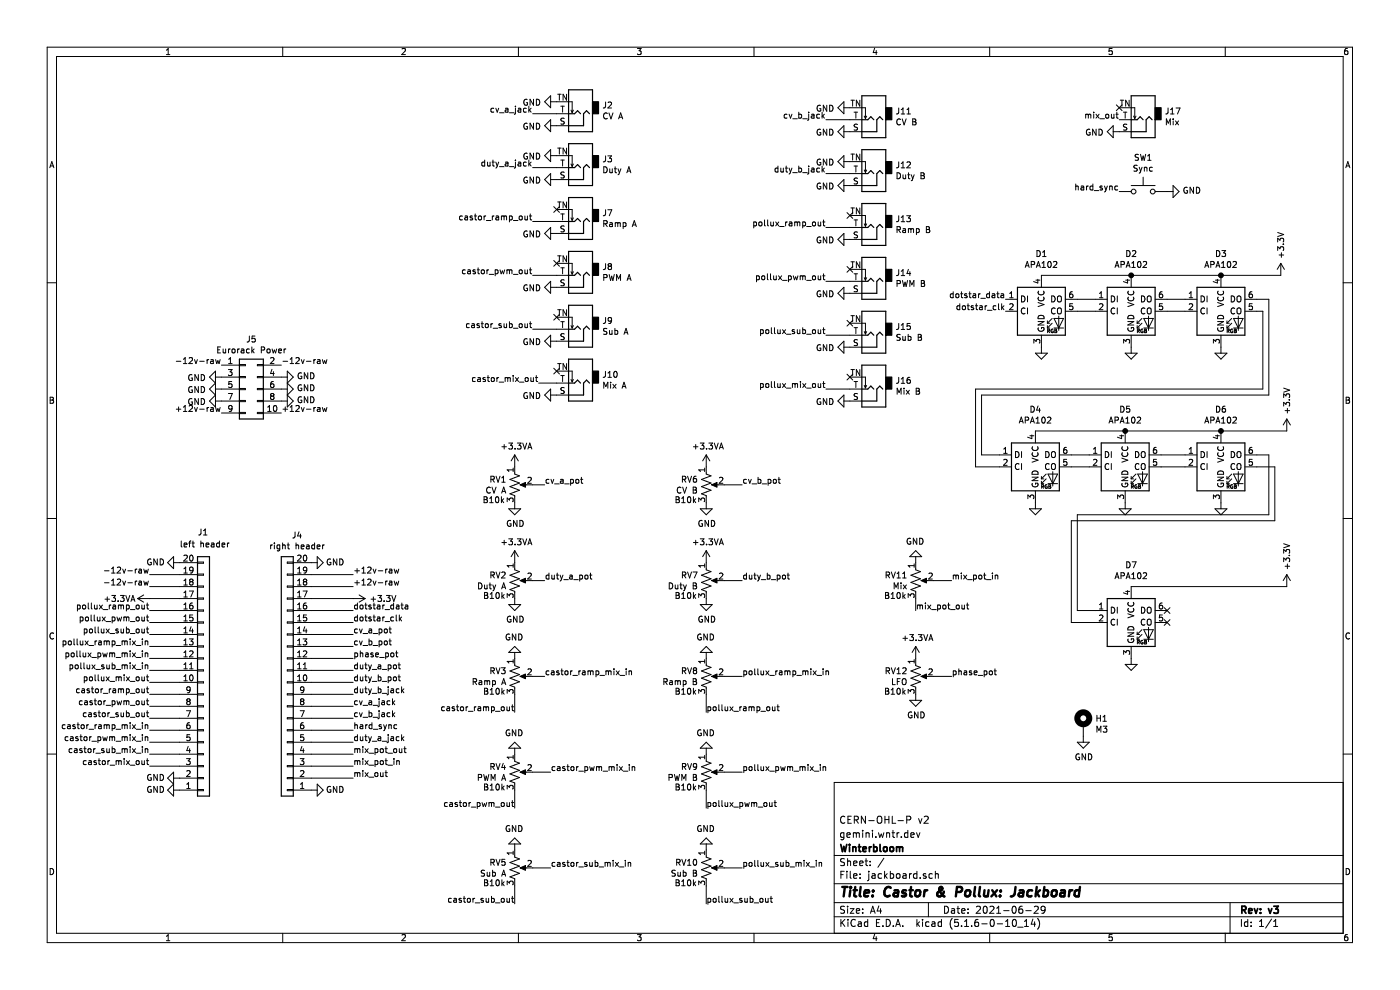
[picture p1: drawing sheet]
EESchema Schematic File Version 4
EELAYER 30 0
EELAYER END
$Descr A4 11693 8268
encoding utf-8
Sheet 1 1
Title "Castor & Pollux: Jackboard"
Date "2021-06-29"
Rev "v3"
Comp "Winterbloom"
Comment1 "gemini.wntr.dev"
Comment2 "CERN-OHL-P v2"
Comment3 ""
Comment4 ""
$EndDescr
Text Label 1250 4800 2    50   ~ 0
-12v-raw
Text Label 1250 4900 2    50   ~ 0
-12v-raw
Text Label 2950 6300 0    50   ~ 0
mix_pot_out
Text Label 2950 6500 0    50   ~ 0
mix_out
Text Label 2950 6400 0    50   ~ 0
mix_pot_in
Text Label 2950 5300 0    50   ~ 0
cv_a_pot
Text Label 2950 6000 0    50   ~ 0
cv_b_jack
Text Label 2950 5900 0    50   ~ 0
cv_a_jack
Text Label 1250 5800 2    50   ~ 0
castor_ramp_out
Text Label 1250 6000 2    50   ~ 0
castor_sub_out
Text Label 1250 6100 2    50   ~ 0
castor_ramp_mix_in
Text Label 1250 6200 2    50   ~ 0
castor_pwm_mix_in
Text Label 1250 5100 2    50   ~ 0
pollux_ramp_out
Text Label 1250 5500 2    50   ~ 0
pollux_pwm_mix_in
Text Label 1250 5300 2    50   ~ 0
pollux_sub_out
Text Label 1250 5400 2    50   ~ 0
pollux_ramp_mix_in
$Comp
L Connector:AudioJack2_SwitchT J2
U 1 1
P 4850 950
F 0 "J2" H 4670 883 50  0000 R CNN
F 1 "CV A" H 4670 974 50  0000 R CNN
F 2 "winterbloom:WQP-WQP518MA" H 4850 950 50  0001 C CNN
F 3 "~" H 4850 950 50  0001 C CNN
	1    4850 950 
	-1   0    0    1   
$EndComp
$Comp
L Connector:AudioJack2_SwitchT J3
U 1 1
P 4850 1400
F 0 "J3" H 4670 1333 50  0000 R CNN
F 1 "Duty A" H 4670 1424 50  0000 R CNN
F 2 "winterbloom:WQP-WQP518MA" H 4850 1400 50  0001 C CNN
F 3 "~" H 4850 1400 50  0001 C CNN
	1    4850 1400
	-1   0    0    1   
$EndComp
$Comp
L Connector:AudioJack2_SwitchT J7
U 1 1
P 4850 1850
F 0 "J7" H 4670 1783 50  0000 R CNN
F 1 "Ramp A" H 4670 1874 50  0000 R CNN
F 2 "winterbloom:WQP-WQP518MA" H 4850 1850 50  0001 C CNN
F 3 "~" H 4850 1850 50  0001 C CNN
	1    4850 1850
	-1   0    0    1   
$EndComp
$Comp
L Connector:AudioJack2_SwitchT J8
U 1 1
P 4850 2300
F 0 "J8" H 4670 2233 50  0000 R CNN
F 1 "PWM A" H 4670 2324 50  0000 R CNN
F 2 "winterbloom:WQP-WQP518MA" H 4850 2300 50  0001 C CNN
F 3 "~" H 4850 2300 50  0001 C CNN
	1    4850 2300
	-1   0    0    1   
$EndComp
$Comp
L Connector:AudioJack2_SwitchT J9
U 1 1
P 4850 2750
F 0 "J9" H 4670 2683 50  0000 R CNN
F 1 "Sub A" H 4670 2774 50  0000 R CNN
F 2 "winterbloom:WQP-WQP518MA" H 4850 2750 50  0001 C CNN
F 3 "~" H 4850 2750 50  0001 C CNN
	1    4850 2750
	-1   0    0    1   
$EndComp
$Comp
L Connector:AudioJack2_SwitchT J10
U 1 1
P 4850 3200
F 0 "J10" H 4670 3133 50  0000 R CNN
F 1 "Mix A" H 4670 3224 50  0000 R CNN
F 2 "winterbloom:WQP-WQP518MA" H 4850 3200 50  0001 C CNN
F 3 "~" H 4850 3200 50  0001 C CNN
	1    4850 3200
	-1   0    0    1   
$EndComp
$Comp
L Connector:AudioJack2_SwitchT J11
U 1 1
P 7300 1000
F 0 "J11" H 7120 933 50  0000 R CNN
F 1 "CV B" H 7120 1024 50  0000 R CNN
F 2 "winterbloom:WQP-WQP518MA" H 7300 1000 50  0001 C CNN
F 3 "~" H 7300 1000 50  0001 C CNN
	1    7300 1000
	-1   0    0    1   
$EndComp
$Comp
L Connector:AudioJack2_SwitchT J12
U 1 1
P 7300 1450
F 0 "J12" H 7120 1383 50  0000 R CNN
F 1 "Duty B" H 7120 1474 50  0000 R CNN
F 2 "winterbloom:WQP-WQP518MA" H 7300 1450 50  0001 C CNN
F 3 "~" H 7300 1450 50  0001 C CNN
	1    7300 1450
	-1   0    0    1   
$EndComp
$Comp
L Connector:AudioJack2_SwitchT J13
U 1 1
P 7300 1900
F 0 "J13" H 7120 1833 50  0000 R CNN
F 1 "Ramp B" H 7120 1924 50  0000 R CNN
F 2 "winterbloom:WQP-WQP518MA" H 7300 1900 50  0001 C CNN
F 3 "~" H 7300 1900 50  0001 C CNN
	1    7300 1900
	-1   0    0    1   
$EndComp
$Comp
L Connector:AudioJack2_SwitchT J14
U 1 1
P 7300 2350
F 0 "J14" H 7120 2283 50  0000 R CNN
F 1 "PWM B" H 7120 2374 50  0000 R CNN
F 2 "winterbloom:WQP-WQP518MA" H 7300 2350 50  0001 C CNN
F 3 "~" H 7300 2350 50  0001 C CNN
	1    7300 2350
	-1   0    0    1   
$EndComp
$Comp
L Connector:AudioJack2_SwitchT J15
U 1 1
P 7300 2800
F 0 "J15" H 7120 2733 50  0000 R CNN
F 1 "Sub B" H 7120 2824 50  0000 R CNN
F 2 "winterbloom:WQP-WQP518MA" H 7300 2800 50  0001 C CNN
F 3 "~" H 7300 2800 50  0001 C CNN
	1    7300 2800
	-1   0    0    1   
$EndComp
$Comp
L Connector:AudioJack2_SwitchT J16
U 1 1
P 7300 3250
F 0 "J16" H 7120 3183 50  0000 R CNN
F 1 "Mix B" H 7120 3274 50  0000 R CNN
F 2 "winterbloom:WQP-WQP518MA" H 7300 3250 50  0001 C CNN
F 3 "~" H 7300 3250 50  0001 C CNN
	1    7300 3250
	-1   0    0    1   
$EndComp
$Comp
L power:GND #PWR0111
U 1 1
P 4650 1050
F 0 "#PWR0111" H 4650 800 50  0001 C CNN
F 1 "GND" V 4655 922 50  0000 R CNN
F 2 "" H 4650 1050 50  0001 C CNN
F 3 "" H 4650 1050 50  0001 C CNN
	1    4650 1050
	0    1    1    0   
$EndComp
$Comp
L power:GND #PWR0112
U 1 1
P 4650 1500
F 0 "#PWR0112" H 4650 1250 50  0001 C CNN
F 1 "GND" V 4655 1372 50  0000 R CNN
F 2 "" H 4650 1500 50  0001 C CNN
F 3 "" H 4650 1500 50  0001 C CNN
	1    4650 1500
	0    1    1    0   
$EndComp
$Comp
L power:GND #PWR0113
U 1 1
P 4650 1950
F 0 "#PWR0113" H 4650 1700 50  0001 C CNN
F 1 "GND" V 4655 1822 50  0000 R CNN
F 2 "" H 4650 1950 50  0001 C CNN
F 3 "" H 4650 1950 50  0001 C CNN
	1    4650 1950
	0    1    1    0   
$EndComp
$Comp
L power:GND #PWR0114
U 1 1
P 4650 2400
F 0 "#PWR0114" H 4650 2150 50  0001 C CNN
F 1 "GND" V 4655 2272 50  0000 R CNN
F 2 "" H 4650 2400 50  0001 C CNN
F 3 "" H 4650 2400 50  0001 C CNN
	1    4650 2400
	0    1    1    0   
$EndComp
$Comp
L power:GND #PWR0115
U 1 1
P 4650 2850
F 0 "#PWR0115" H 4650 2600 50  0001 C CNN
F 1 "GND" V 4655 2722 50  0000 R CNN
F 2 "" H 4650 2850 50  0001 C CNN
F 3 "" H 4650 2850 50  0001 C CNN
	1    4650 2850
	0    1    1    0   
$EndComp
Text Label 4450 950  2    50   ~ 0
cv_a_jack
$Comp
L power:GND #PWR0116
U 1 1
P 4650 850
F 0 "#PWR0116" H 4650 600 50  0001 C CNN
F 1 "GND" V 4655 722 50  0000 R CNN
F 2 "" H 4650 850 50  0001 C CNN
F 3 "" H 4650 850 50  0001 C CNN
	1    4650 850 
	0    1    1    0   
$EndComp
Wire Wire Line
	4450 950  4650 950 
Text Label 4450 1400 2    50   ~ 0
duty_a_jack
Wire Wire Line
	4450 1400 4650 1400
$Comp
L power:GND #PWR0117
U 1 1
P 4650 1300
F 0 "#PWR0117" H 4650 1050 50  0001 C CNN
F 1 "GND" V 4655 1172 50  0000 R CNN
F 2 "" H 4650 1300 50  0001 C CNN
F 3 "" H 4650 1300 50  0001 C CNN
	1    4650 1300
	0    1    1    0   
$EndComp
NoConn ~ 4650 1750
NoConn ~ 4650 2200
NoConn ~ 4650 2650
NoConn ~ 4650 3100
Text Label 4450 1850 2    50   ~ 0
castor_ramp_out
Text Label 4450 2750 2    50   ~ 0
castor_sub_out
Text Label 4450 2300 2    50   ~ 0
castor_pwm_out
Text Label 6900 3250 2    50   ~ 0
pollux_mix_out
Text Label 4500 3200 2    50   ~ 0
castor_mix_out
Wire Wire Line
	4500 3200 4650 3200
Wire Wire Line
	4450 2750 4650 2750
Wire Wire Line
	4450 2300 4650 2300
Wire Wire Line
	4450 1850 4650 1850
$Comp
L power:GND #PWR0118
U 1 1
P 4650 3300
F 0 "#PWR0118" H 4650 3050 50  0001 C CNN
F 1 "GND" V 4655 3172 50  0000 R CNN
F 2 "" H 4650 3300 50  0001 C CNN
F 3 "" H 4650 3300 50  0001 C CNN
	1    4650 3300
	0    1    1    0   
$EndComp
$Comp
L power:GND #PWR0120
U 1 1
P 7100 1100
F 0 "#PWR0120" H 7100 850 50  0001 C CNN
F 1 "GND" V 7105 972 50  0000 R CNN
F 2 "" H 7100 1100 50  0001 C CNN
F 3 "" H 7100 1100 50  0001 C CNN
	1    7100 1100
	0    1    1    0   
$EndComp
$Comp
L power:GND #PWR0121
U 1 1
P 7100 1350
F 0 "#PWR0121" H 7100 1100 50  0001 C CNN
F 1 "GND" V 7105 1222 50  0000 R CNN
F 2 "" H 7100 1350 50  0001 C CNN
F 3 "" H 7100 1350 50  0001 C CNN
	1    7100 1350
	0    1    1    0   
$EndComp
$Comp
L power:GND #PWR0122
U 1 1
P 7100 1550
F 0 "#PWR0122" H 7100 1300 50  0001 C CNN
F 1 "GND" V 7105 1422 50  0000 R CNN
F 2 "" H 7100 1550 50  0001 C CNN
F 3 "" H 7100 1550 50  0001 C CNN
	1    7100 1550
	0    1    1    0   
$EndComp
$Comp
L power:GND #PWR0123
U 1 1
P 7100 2000
F 0 "#PWR0123" H 7100 1750 50  0001 C CNN
F 1 "GND" V 7105 1872 50  0000 R CNN
F 2 "" H 7100 2000 50  0001 C CNN
F 3 "" H 7100 2000 50  0001 C CNN
	1    7100 2000
	0    1    1    0   
$EndComp
$Comp
L power:GND #PWR0124
U 1 1
P 7100 2450
F 0 "#PWR0124" H 7100 2200 50  0001 C CNN
F 1 "GND" V 7105 2322 50  0000 R CNN
F 2 "" H 7100 2450 50  0001 C CNN
F 3 "" H 7100 2450 50  0001 C CNN
	1    7100 2450
	0    1    1    0   
$EndComp
$Comp
L power:GND #PWR0125
U 1 1
P 7100 2900
F 0 "#PWR0125" H 7100 2650 50  0001 C CNN
F 1 "GND" V 7105 2772 50  0000 R CNN
F 2 "" H 7100 2900 50  0001 C CNN
F 3 "" H 7100 2900 50  0001 C CNN
	1    7100 2900
	0    1    1    0   
$EndComp
$Comp
L power:GND #PWR0126
U 1 1
P 7100 3350
F 0 "#PWR0126" H 7100 3100 50  0001 C CNN
F 1 "GND" V 7105 3222 50  0000 R CNN
F 2 "" H 7100 3350 50  0001 C CNN
F 3 "" H 7100 3350 50  0001 C CNN
	1    7100 3350
	0    1    1    0   
$EndComp
NoConn ~ 7100 3150
NoConn ~ 7100 2700
NoConn ~ 7100 2250
NoConn ~ 7100 1800
Text Label 6900 1450 2    50   ~ 0
duty_b_jack
Text Label 6900 1000 2    50   ~ 0
cv_b_jack
Text Label 6900 1900 2    50   ~ 0
pollux_ramp_out
Text Label 6900 2800 2    50   ~ 0
pollux_sub_out
Text Label 6900 2350 2    50   ~ 0
pollux_pwm_out
Wire Wire Line
	6900 2350 7100 2350
Wire Wire Line
	6900 1900 7100 1900
Wire Wire Line
	6900 1450 7100 1450
Wire Wire Line
	6900 2800 7100 2800
Wire Wire Line
	6900 3250 7100 3250
$Comp
L Connector:AudioJack2_SwitchT J17
U 1 1
P 9550 1000
F 0 "J17" H 9370 933 50  0000 R CNN
F 1 "Mix" H 9370 1024 50  0000 R CNN
F 2 "winterbloom:WQP-WQP518MA" H 9550 1000 50  0001 C CNN
F 3 "~" H 9550 1000 50  0001 C CNN
	1    9550 1000
	-1   0    0    1   
$EndComp
Text Label 9350 1000 2    50   ~ 0
mix_out
$Comp
L power:GND #PWR0127
U 1 1
P 9350 1100
F 0 "#PWR0127" H 9350 850 50  0001 C CNN
F 1 "GND" V 9355 972 50  0000 R CNN
F 2 "" H 9350 1100 50  0001 C CNN
F 3 "" H 9350 1100 50  0001 C CNN
	1    9350 1100
	0    1    1    0   
$EndComp
NoConn ~ 9350 900 
$Comp
L Device:R_POT_US RV1
U 1 1
P 4300 4050
F 0 "RV1" H 4233 4096 50  0000 R CNN
F 1 "CV A" H 4233 4005 50  0000 R CNN
F 2 "jackboard:Alpha_Pot" H 4300 4050 50  0001 C CNN
F 3 "https://www.thonk.co.uk/wp-content/uploads/2014/10/R0904N_Thonk.pdf" H 4300 4050 50  0001 C CNN
F 4 "B10k" H 4125 3925 50  0000 C CNN "Comment"
	1    4300 4050
	1    0    0    -1  
$EndComp
$Comp
L power:GND #PWR0130
U 1 1
P 4300 4200
F 0 "#PWR0130" H 4300 3950 50  0001 C CNN
F 1 "GND" H 4305 4027 50  0000 C CNN
F 2 "" H 4300 4200 50  0001 C CNN
F 3 "" H 4300 4200 50  0001 C CNN
	1    4300 4200
	1    0    0    -1  
$EndComp
$Comp
L power:+3.3VA #PWR0131
U 1 1
P 4300 3900
F 0 "#PWR0131" H 4300 3750 50  0001 C CNN
F 1 "+3.3VA" H 4315 4073 50  0000 C CNN
F 2 "" H 4300 3900 50  0001 C CNN
F 3 "" H 4300 3900 50  0001 C CNN
	1    4300 3900
	1    0    0    -1  
$EndComp
$Comp
L Device:R_POT_US RV2
U 1 1
P 4300 4850
F 0 "RV2" H 4233 4896 50  0000 R CNN
F 1 "Duty A" H 4233 4805 50  0000 R CNN
F 2 "jackboard:Alpha_Pot" H 4300 4850 50  0001 C CNN
F 3 "https://www.thonk.co.uk/wp-content/uploads/2014/10/R0904N_Thonk.pdf" H 4300 4850 50  0001 C CNN
F 4 "B10k" H 4225 4725 50  0000 R CNN "Comment"
	1    4300 4850
	1    0    0    -1  
$EndComp
$Comp
L power:GND #PWR0132
U 1 1
P 4300 5000
F 0 "#PWR0132" H 4300 4750 50  0001 C CNN
F 1 "GND" H 4305 4827 50  0000 C CNN
F 2 "" H 4300 5000 50  0001 C CNN
F 3 "" H 4300 5000 50  0001 C CNN
	1    4300 5000
	1    0    0    -1  
$EndComp
$Comp
L power:+3.3VA #PWR0133
U 1 1
P 4300 4700
F 0 "#PWR0133" H 4300 4550 50  0001 C CNN
F 1 "+3.3VA" H 4315 4873 50  0000 C CNN
F 2 "" H 4300 4700 50  0001 C CNN
F 3 "" H 4300 4700 50  0001 C CNN
	1    4300 4700
	1    0    0    -1  
$EndComp
$Comp
L Device:R_POT_US RV3
U 1 1
P 4300 5650
F 0 "RV3" H 4233 5696 50  0000 R CNN
F 1 "Ramp A" H 4233 5605 50  0000 R CNN
F 2 "jackboard:Alpha_Pot" H 4300 5650 50  0001 C CNN
F 3 "https://www.thonk.co.uk/wp-content/uploads/2014/10/R0904N_Thonk.pdf" H 4300 5650 50  0001 C CNN
F 4 "B10k" H 4225 5525 50  0000 R CNN "Comment"
	1    4300 5650
	1    0    0    -1  
$EndComp
$Comp
L power:GND #PWR0134
U 1 1
P 4300 5500
F 0 "#PWR0134" H 4300 5250 50  0001 C CNN
F 1 "GND" H 4305 5327 50  0000 C CNN
F 2 "" H 4300 5500 50  0001 C CNN
F 3 "" H 4300 5500 50  0001 C CNN
	1    4300 5500
	-1   0    0    1   
$EndComp
$Comp
L Device:R_POT_US RV4
U 1 1
P 4300 6450
F 0 "RV4" H 4233 6496 50  0000 R CNN
F 1 "PWM A" H 4233 6405 50  0000 R CNN
F 2 "jackboard:Alpha_Pot" H 4300 6450 50  0001 C CNN
F 3 "https://www.thonk.co.uk/wp-content/uploads/2014/10/R0904N_Thonk.pdf" H 4300 6450 50  0001 C CNN
F 4 "B10k" H 4225 6325 50  0000 R CNN "Comment"
	1    4300 6450
	1    0    0    -1  
$EndComp
$Comp
L power:GND #PWR0135
U 1 1
P 4300 6300
F 0 "#PWR0135" H 4300 6050 50  0001 C CNN
F 1 "GND" H 4305 6127 50  0000 C CNN
F 2 "" H 4300 6300 50  0001 C CNN
F 3 "" H 4300 6300 50  0001 C CNN
	1    4300 6300
	-1   0    0    1   
$EndComp
$Comp
L Device:R_POT_US RV5
U 1 1
P 4300 7250
F 0 "RV5" H 4233 7296 50  0000 R CNN
F 1 "Sub A" H 4233 7205 50  0000 R CNN
F 2 "jackboard:Alpha_Pot" H 4300 7250 50  0001 C CNN
F 3 "https://www.thonk.co.uk/wp-content/uploads/2014/10/R0904N_Thonk.pdf" H 4300 7250 50  0001 C CNN
F 4 "B10k" H 4225 7125 50  0000 R CNN "Comment"
	1    4300 7250
	1    0    0    -1  
$EndComp
$Comp
L power:GND #PWR0136
U 1 1
P 4300 7100
F 0 "#PWR0136" H 4300 6850 50  0001 C CNN
F 1 "GND" H 4305 6927 50  0000 C CNN
F 2 "" H 4300 7100 50  0001 C CNN
F 3 "" H 4300 7100 50  0001 C CNN
	1    4300 7100
	-1   0    0    1   
$EndComp
$Comp
L Device:R_POT_US RV6
U 1 1
P 5900 4050
F 0 "RV6" H 5833 4096 50  0000 R CNN
F 1 "CV B" H 5833 4005 50  0000 R CNN
F 2 "jackboard:Alpha_Pot" H 5900 4050 50  0001 C CNN
F 3 "https://www.thonk.co.uk/wp-content/uploads/2014/10/R0904N_Thonk.pdf" H 5900 4050 50  0001 C CNN
F 4 "B10k" H 5825 3925 50  0000 R CNN "Comment"
	1    5900 4050
	1    0    0    -1  
$EndComp
$Comp
L power:GND #PWR0137
U 1 1
P 5900 4200
F 0 "#PWR0137" H 5900 3950 50  0001 C CNN
F 1 "GND" H 5905 4027 50  0000 C CNN
F 2 "" H 5900 4200 50  0001 C CNN
F 3 "" H 5900 4200 50  0001 C CNN
	1    5900 4200
	1    0    0    -1  
$EndComp
$Comp
L power:+3.3VA #PWR0138
U 1 1
P 5900 3900
F 0 "#PWR0138" H 5900 3750 50  0001 C CNN
F 1 "+3.3VA" H 5915 4073 50  0000 C CNN
F 2 "" H 5900 3900 50  0001 C CNN
F 3 "" H 5900 3900 50  0001 C CNN
	1    5900 3900
	1    0    0    -1  
$EndComp
$Comp
L Device:R_POT_US RV7
U 1 1
P 5900 4850
F 0 "RV7" H 5833 4896 50  0000 R CNN
F 1 "Duty B" H 5833 4805 50  0000 R CNN
F 2 "jackboard:Alpha_Pot" H 5900 4850 50  0001 C CNN
F 3 "https://www.thonk.co.uk/wp-content/uploads/2014/10/R0904N_Thonk.pdf" H 5900 4850 50  0001 C CNN
F 4 "B10k" H 5825 4725 50  0000 R CNN "Comment"
	1    5900 4850
	1    0    0    -1  
$EndComp
$Comp
L power:GND #PWR0139
U 1 1
P 5900 5000
F 0 "#PWR0139" H 5900 4750 50  0001 C CNN
F 1 "GND" H 5905 4827 50  0000 C CNN
F 2 "" H 5900 5000 50  0001 C CNN
F 3 "" H 5900 5000 50  0001 C CNN
	1    5900 5000
	1    0    0    -1  
$EndComp
$Comp
L power:+3.3VA #PWR0140
U 1 1
P 5900 4700
F 0 "#PWR0140" H 5900 4550 50  0001 C CNN
F 1 "+3.3VA" H 5915 4873 50  0000 C CNN
F 2 "" H 5900 4700 50  0001 C CNN
F 3 "" H 5900 4700 50  0001 C CNN
	1    5900 4700
	1    0    0    -1  
$EndComp
$Comp
L Device:R_POT_US RV8
U 1 1
P 5900 5650
F 0 "RV8" H 5833 5696 50  0000 R CNN
F 1 "Ramp B" H 5833 5605 50  0000 R CNN
F 2 "jackboard:Alpha_Pot" H 5900 5650 50  0001 C CNN
F 3 "https://www.thonk.co.uk/wp-content/uploads/2014/10/R0904N_Thonk.pdf" H 5900 5650 50  0001 C CNN
F 4 "B10k" H 5825 5525 50  0000 R CNN "Comment"
	1    5900 5650
	1    0    0    -1  
$EndComp
$Comp
L power:GND #PWR0141
U 1 1
P 5900 5500
F 0 "#PWR0141" H 5900 5250 50  0001 C CNN
F 1 "GND" H 5905 5327 50  0000 C CNN
F 2 "" H 5900 5500 50  0001 C CNN
F 3 "" H 5900 5500 50  0001 C CNN
	1    5900 5500
	-1   0    0    1   
$EndComp
$Comp
L Device:R_POT_US RV9
U 1 1
P 5900 6450
F 0 "RV9" H 5833 6496 50  0000 R CNN
F 1 "PWM B" H 5833 6405 50  0000 R CNN
F 2 "jackboard:Alpha_Pot" H 5900 6450 50  0001 C CNN
F 3 "https://www.thonk.co.uk/wp-content/uploads/2014/10/R0904N_Thonk.pdf" H 5900 6450 50  0001 C CNN
F 4 "B10k" H 5825 6325 50  0000 R CNN "Comment"
	1    5900 6450
	1    0    0    -1  
$EndComp
$Comp
L power:GND #PWR0142
U 1 1
P 5900 6300
F 0 "#PWR0142" H 5900 6050 50  0001 C CNN
F 1 "GND" H 5905 6127 50  0000 C CNN
F 2 "" H 5900 6300 50  0001 C CNN
F 3 "" H 5900 6300 50  0001 C CNN
	1    5900 6300
	-1   0    0    1   
$EndComp
$Comp
L Device:R_POT_US RV10
U 1 1
P 5900 7250
F 0 "RV10" H 5833 7296 50  0000 R CNN
F 1 "Sub B" H 5833 7205 50  0000 R CNN
F 2 "jackboard:Alpha_Pot" H 5900 7250 50  0001 C CNN
F 3 "https://www.thonk.co.uk/wp-content/uploads/2014/10/R0904N_Thonk.pdf" H 5900 7250 50  0001 C CNN
F 4 "B10k" H 5825 7125 50  0000 R CNN "Comment"
	1    5900 7250
	1    0    0    -1  
$EndComp
$Comp
L power:GND #PWR0143
U 1 1
P 5900 7100
F 0 "#PWR0143" H 5900 6850 50  0001 C CNN
F 1 "GND" H 5905 6927 50  0000 C CNN
F 2 "" H 5900 7100 50  0001 C CNN
F 3 "" H 5900 7100 50  0001 C CNN
	1    5900 7100
	-1   0    0    1   
$EndComp
Text Label 4550 4050 0    50   ~ 0
cv_a_pot
Wire Wire Line
	4550 4050 4450 4050
Text Label 4550 4850 0    50   ~ 0
duty_a_pot
Wire Wire Line
	4550 4850 4450 4850
Text Label 6200 5650 0    50   ~ 0
pollux_ramp_mix_in
Wire Wire Line
	4550 5650 4450 5650
Text Label 4550 5650 0    50   ~ 0
castor_ramp_mix_in
Text Label 4300 5950 2    50   ~ 0
castor_ramp_out
Text Label 6200 6450 0    50   ~ 0
pollux_pwm_mix_in
Text Label 4600 6450 0    50   ~ 0
castor_pwm_mix_in
Wire Wire Line
	4600 6450 4450 6450
Text Label 4300 6750 2    50   ~ 0
castor_pwm_out
Text Label 4300 7550 2    50   ~ 0
castor_sub_out
Text Label 6200 7250 0    50   ~ 0
pollux_sub_mix_in
Text Label 4600 7250 0    50   ~ 0
castor_sub_mix_in
Wire Wire Line
	4600 7250 4450 7250
Text Label 6200 4050 0    50   ~ 0
cv_b_pot
Wire Wire Line
	6200 4050 6050 4050
Text Label 6200 4850 0    50   ~ 0
duty_b_pot
Wire Wire Line
	6200 4850 6050 4850
Wire Wire Line
	6200 7250 6050 7250
Wire Wire Line
	6050 6450 6200 6450
Wire Wire Line
	6200 5650 6050 5650
Text Label 5900 5950 0    50   ~ 0
pollux_ramp_out
Text Label 5900 6750 0    50   ~ 0
pollux_pwm_out
Text Label 5900 7550 0    50   ~ 0
pollux_sub_out
$Comp
L Device:R_POT_US RV11
U 1 1
P 7650 4850
F 0 "RV11" H 7583 4896 50  0000 R CNN
F 1 "Mix" H 7583 4805 50  0000 R CNN
F 2 "jackboard:Alpha_Pot" H 7650 4850 50  0001 C CNN
F 3 "https://www.thonk.co.uk/wp-content/uploads/2014/10/R0904N_Thonk.pdf" H 7650 4850 50  0001 C CNN
F 4 "B10k" H 7575 4725 50  0000 R CNN "Comment"
	1    7650 4850
	1    0    0    -1  
$EndComp
$Comp
L Device:R_POT_US RV12
U 1 1
P 7650 5650
F 0 "RV12" H 7583 5696 50  0000 R CNN
F 1 "LFO" H 7583 5605 50  0000 R CNN
F 2 "jackboard:Alpha_Pot" H 7650 5650 50  0001 C CNN
F 3 "https://www.thonk.co.uk/wp-content/uploads/2014/10/R0904N_Thonk.pdf" H 7650 5650 50  0001 C CNN
F 4 "B10k" H 7575 5525 50  0000 R CNN "Comment"
	1    7650 5650
	1    0    0    -1  
$EndComp
Text Label 7950 4850 0    50   ~ 0
mix_pot_in
Wire Wire Line
	7950 4850 7800 4850
Text Label 7650 5100 0    50   ~ 0
mix_pot_out
$Comp
L power:GND #PWR0144
U 1 1
P 7650 5800
F 0 "#PWR0144" H 7650 5550 50  0001 C CNN
F 1 "GND" H 7655 5627 50  0000 C CNN
F 2 "" H 7650 5800 50  0001 C CNN
F 3 "" H 7650 5800 50  0001 C CNN
	1    7650 5800
	1    0    0    -1  
$EndComp
Text Label 7950 5650 0    50   ~ 0
phase_pot
Wire Wire Line
	7950 5650 7800 5650
$Comp
L power:GND #PWR0145
U 1 1
P 7650 4700
F 0 "#PWR0145" H 7650 4450 50  0001 C CNN
F 1 "GND" H 7655 4527 50  0000 C CNN
F 2 "" H 7650 4700 50  0001 C CNN
F 3 "" H 7650 4700 50  0001 C CNN
	1    7650 4700
	-1   0    0    1   
$EndComp
$Comp
L power:+3.3VA #PWR0146
U 1 1
P 7650 5500
F 0 "#PWR0146" H 7650 5350 50  0001 C CNN
F 1 "+3.3VA" H 7665 5673 50  0000 C CNN
F 2 "" H 7650 5500 50  0001 C CNN
F 3 "" H 7650 5500 50  0001 C CNN
	1    7650 5500
	1    0    0    -1  
$EndComp
$Comp
L power:GND #PWR0147
U 1 1
P 2600 4700
F 0 "#PWR0147" H 2600 4450 50  0001 C CNN
F 1 "GND" V 2600 4500 50  0000 C CNN
F 2 "" H 2600 4700 50  0001 C CNN
F 3 "" H 2600 4700 50  0001 C CNN
	1    2600 4700
	0    -1   -1   0   
$EndComp
$Comp
L power:+3.3V #PWR0150
U 1 1
P 2950 5000
F 0 "#PWR0150" H 2950 4850 50  0001 C CNN
F 1 "+3.3V" V 2950 5250 50  0000 C CNN
F 2 "" H 2950 5000 50  0001 C CNN
F 3 "" H 2950 5000 50  0001 C CNN
	1    2950 5000
	0    1    1    0   
$EndComp
Wire Wire Line
	6900 1000 7100 1000
$Comp
L Connector_Generic:Conn_01x20 J4
U 1 1
P 2400 5700
F 0 "J4" H 2318 4475 50  0000 C CNN
F 1 "right header" H 2318 4566 50  0000 C CNN
F 2 "Connector_PinHeader_2.54mm:PinHeader_1x20_P2.54mm_Vertical" H 2400 5700 50  0001 C CNN
F 3 "~" H 2400 5700 50  0001 C CNN
	1    2400 5700
	-1   0    0    1   
$EndComp
$Comp
L power:GND #PWR0101
U 1 1
P 2600 6600
F 0 "#PWR0101" H 2600 6350 50  0001 C CNN
F 1 "GND" V 2600 6400 50  0000 C CNN
F 2 "" H 2600 6600 50  0001 C CNN
F 3 "" H 2600 6600 50  0001 C CNN
	1    2600 6600
	0    -1   -1   0   
$EndComp
$Comp
L power:GND #PWR0103
U 1 1
P 1500 4700
F 0 "#PWR0103" H 1500 4450 50  0001 C CNN
F 1 "GND" V 1500 4500 50  0000 C CNN
F 2 "" H 1500 4700 50  0001 C CNN
F 3 "" H 1500 4700 50  0001 C CNN
	1    1500 4700
	0    1    -1   0   
$EndComp
$Comp
L Connector_Generic:Conn_01x20 J1
U 1 1
P 1700 5700
F 0 "J1" H 1650 4450 50  0000 L CNN
F 1 "left header" H 1500 4550 50  0000 L CNN
F 2 "Connector_PinHeader_2.54mm:PinHeader_1x20_P2.54mm_Vertical" H 1700 5700 50  0001 C CNN
F 3 "~" H 1700 5700 50  0001 C CNN
	1    1700 5700
	1    0    0    1   
$EndComp
$Comp
L power:+3.3VA #PWR0149
U 1 1
P 1250 5000
F 0 "#PWR0149" H 1250 4850 50  0001 C CNN
F 1 "+3.3VA" V 1250 5250 50  0000 C CNN
F 2 "" H 1250 5000 50  0001 C CNN
F 3 "" H 1250 5000 50  0001 C CNN
	1    1250 5000
	0    -1   1    0   
$EndComp
Text Label 2950 5800 0    50   ~ 0
duty_b_jack
Text Label 2950 6200 0    50   ~ 0
duty_a_jack
Text Label 2950 6100 0    50   ~ 0
hard_sync
Text Label 2950 5700 0    50   ~ 0
duty_b_pot
Text Label 2950 5500 0    50   ~ 0
phase_pot
Text Label 2950 5600 0    50   ~ 0
duty_a_pot
Text Label 2950 5400 0    50   ~ 0
cv_b_pot
Text Label 1250 5200 2    50   ~ 0
pollux_pwm_out
Text Label 1250 5700 2    50   ~ 0
pollux_mix_out
Text Label 1250 5600 2    50   ~ 0
pollux_sub_mix_in
Text Label 1250 6400 2    50   ~ 0
castor_mix_out
Text Label 1250 5900 2    50   ~ 0
castor_pwm_out
Text Label 1250 6300 2    50   ~ 0
castor_sub_mix_in
Text Label 2950 5100 0    50   ~ 0
dotstar_data
Text Label 2950 5200 0    50   ~ 0
dotstar_clk
Text Label 2950 4900 0    50   ~ 0
+12v-raw
Text Label 2950 4800 0    50   ~ 0
+12v-raw
$Comp
L power:GND #PWR0102
U 1 1
P 1500 6600
F 0 "#PWR0102" H 1500 6350 50  0001 C CNN
F 1 "GND" V 1500 6400 50  0000 C CNN
F 2 "" H 1500 6600 50  0001 C CNN
F 3 "" H 1500 6600 50  0001 C CNN
	1    1500 6600
	0    1    -1   0   
$EndComp
Wire Wire Line
	1250 4800 1500 4800
Wire Wire Line
	1500 4900 1250 4900
Wire Wire Line
	1250 5000 1500 5000
Wire Wire Line
	1500 5100 1250 5100
Wire Wire Line
	1250 5200 1500 5200
Wire Wire Line
	1500 5300 1250 5300
Wire Wire Line
	1250 5400 1500 5400
Wire Wire Line
	1250 5500 1500 5500
Wire Wire Line
	1500 5600 1250 5600
Wire Wire Line
	1250 5700 1500 5700
Wire Wire Line
	1500 5800 1250 5800
Wire Wire Line
	1250 5900 1500 5900
Wire Wire Line
	1250 6000 1500 6000
Wire Wire Line
	1500 6100 1250 6100
Wire Wire Line
	1250 6200 1500 6200
Wire Wire Line
	1500 6300 1250 6300
Wire Wire Line
	1250 6400 1500 6400
Wire Wire Line
	2600 4800 2950 4800
Wire Wire Line
	2950 4900 2600 4900
Wire Wire Line
	2600 5000 2950 5000
Wire Wire Line
	2600 5100 2950 5100
Wire Wire Line
	2950 5200 2600 5200
Wire Wire Line
	2600 5300 2950 5300
Wire Wire Line
	2950 5400 2600 5400
Wire Wire Line
	2600 5500 2950 5500
Wire Wire Line
	2950 5600 2600 5600
Wire Wire Line
	2600 5700 2950 5700
Wire Wire Line
	2950 5800 2600 5800
Wire Wire Line
	2600 5900 2950 5900
Wire Wire Line
	2950 6000 2600 6000
Wire Wire Line
	2600 6100 2950 6100
Wire Wire Line
	2950 6200 2600 6200
Wire Wire Line
	2600 6300 2950 6300
Wire Wire Line
	2950 6400 2600 6400
Wire Wire Line
	2600 6500 2950 6500
$Comp
L Connector_Generic:Conn_02x05_Odd_Even J5
U 1 1
P 2050 3250
F 0 "J5" H 2100 3667 50  0000 C CNN
F 1 "Eurorack Power" H 2100 3576 50  0000 C CNN
F 2 "Connectors:2X5-SHROUDED_LOCK" H 2050 3250 50  0001 C CNN
F 3 "~" H 2050 3250 50  0001 C CNN
	1    2050 3250
	1    0    0    -1  
$EndComp
$Comp
L power:GND #PWR0108
U 1 1
P 2350 3350
F 0 "#PWR0108" H 2350 3100 50  0001 C CNN
F 1 "GND" V 2355 3222 50  0000 R CNN
F 2 "" H 2350 3350 50  0001 C CNN
F 3 "" H 2350 3350 50  0001 C CNN
	1    2350 3350
	0    -1   -1   0   
$EndComp
$Comp
L power:GND #PWR0109
U 1 1
P 2350 3250
F 0 "#PWR0109" H 2350 3000 50  0001 C CNN
F 1 "GND" V 2355 3122 50  0000 R CNN
F 2 "" H 2350 3250 50  0001 C CNN
F 3 "" H 2350 3250 50  0001 C CNN
	1    2350 3250
	0    -1   -1   0   
$EndComp
$Comp
L power:GND #PWR0110
U 1 1
P 2350 3150
F 0 "#PWR0110" H 2350 2900 50  0001 C CNN
F 1 "GND" V 2355 3022 50  0000 R CNN
F 2 "" H 2350 3150 50  0001 C CNN
F 3 "" H 2350 3150 50  0001 C CNN
	1    2350 3150
	0    -1   -1   0   
$EndComp
$Comp
L power:GND #PWR0148
U 1 1
P 1850 3150
F 0 "#PWR0148" H 1850 2900 50  0001 C CNN
F 1 "GND" V 1855 3022 50  0000 R CNN
F 2 "" H 1850 3150 50  0001 C CNN
F 3 "" H 1850 3150 50  0001 C CNN
	1    1850 3150
	0    1    1    0   
$EndComp
$Comp
L power:GND #PWR0151
U 1 1
P 1850 3250
F 0 "#PWR0151" H 1850 3000 50  0001 C CNN
F 1 "GND" V 1855 3122 50  0000 R CNN
F 2 "" H 1850 3250 50  0001 C CNN
F 3 "" H 1850 3250 50  0001 C CNN
	1    1850 3250
	0    1    1    0   
$EndComp
$Comp
L power:GND #PWR0152
U 1 1
P 1850 3350
F 0 "#PWR0152" H 1850 3100 50  0001 C CNN
F 1 "GND" V 1855 3222 50  0000 R CNN
F 2 "" H 1850 3350 50  0001 C CNN
F 3 "" H 1850 3350 50  0001 C CNN
	1    1850 3350
	0    1    1    0   
$EndComp
Text Label 2350 3050 0    50   ~ 0
-12v-raw
Text Label 1850 3050 2    50   ~ 0
-12v-raw
Text Label 1850 3450 2    50   ~ 0
+12v-raw
Text Label 2350 3450 0    50   ~ 0
+12v-raw
$Comp
L LED:APA102 D1
U 1 1
P 8700 2600
F 0 "D1" H 8700 3081 50  0000 C CNN
F 1 "APA102" H 8700 2990 50  0000 C CNN
F 2 "LED_SMD:LED_RGB_5050-6" H 8750 2300 50  0001 L TNN
F 3 "http://www.led-color.com/upload/201506/APA102%20LED.pdf" H 8800 2225 50  0001 L TNN
	1    8700 2600
	1    0    0    -1  
$EndComp
$Comp
L LED:APA102 D2
U 1 1
P 9450 2600
F 0 "D2" H 9450 3081 50  0000 C CNN
F 1 "APA102" H 9450 2990 50  0000 C CNN
F 2 "LED_SMD:LED_RGB_5050-6" H 9500 2300 50  0001 L TNN
F 3 "http://www.led-color.com/upload/201506/APA102%20LED.pdf" H 9550 2225 50  0001 L TNN
	1    9450 2600
	1    0    0    -1  
$EndComp
$Comp
L LED:APA102 D3
U 1 1
P 10200 2600
F 0 "D3" H 10200 3081 50  0000 C CNN
F 1 "APA102" H 10200 2990 50  0000 C CNN
F 2 "LED_SMD:LED_RGB_5050-6" H 10250 2300 50  0001 L TNN
F 3 "http://www.led-color.com/upload/201506/APA102%20LED.pdf" H 10300 2225 50  0001 L TNN
	1    10200 2600
	1    0    0    -1  
$EndComp
$Comp
L LED:APA102 D4
U 1 1
P 8650 3900
F 0 "D4" H 8650 4381 50  0000 C CNN
F 1 "APA102" H 8650 4290 50  0000 C CNN
F 2 "LED_SMD:LED_RGB_5050-6" H 8700 3600 50  0001 L TNN
F 3 "http://www.led-color.com/upload/201506/APA102%20LED.pdf" H 8750 3525 50  0001 L TNN
	1    8650 3900
	1    0    0    -1  
$EndComp
$Comp
L LED:APA102 D5
U 1 1
P 9400 3900
F 0 "D5" H 9400 4381 50  0000 C CNN
F 1 "APA102" H 9400 4290 50  0000 C CNN
F 2 "LED_SMD:LED_RGB_5050-6" H 9450 3600 50  0001 L TNN
F 3 "http://www.led-color.com/upload/201506/APA102%20LED.pdf" H 9500 3525 50  0001 L TNN
	1    9400 3900
	1    0    0    -1  
$EndComp
$Comp
L LED:APA102 D6
U 1 1
P 10200 3900
F 0 "D6" H 10200 4381 50  0000 C CNN
F 1 "APA102" H 10200 4290 50  0000 C CNN
F 2 "LED_SMD:LED_RGB_5050-6" H 10250 3600 50  0001 L TNN
F 3 "http://www.led-color.com/upload/201506/APA102%20LED.pdf" H 10300 3525 50  0001 L TNN
	1    10200 3900
	1    0    0    -1  
$EndComp
$Comp
L LED:APA102 D7
U 1 1
P 9450 5200
F 0 "D7" H 9450 5681 50  0000 C CNN
F 1 "APA102" H 9450 5590 50  0000 C CNN
F 2 "LED_SMD:LED_RGB_5050-6" H 9500 4900 50  0001 L TNN
F 3 "http://www.led-color.com/upload/201506/APA102%20LED.pdf" H 9550 4825 50  0001 L TNN
	1    9450 5200
	1    0    0    -1  
$EndComp
Wire Wire Line
	9000 2500 9150 2500
Wire Wire Line
	9000 2600 9150 2600
Wire Wire Line
	9750 2500 9900 2500
Wire Wire Line
	9750 2600 9900 2600
Wire Wire Line
	10500 2500 10600 2500
Wire Wire Line
	8950 3800 9100 3800
Wire Wire Line
	8950 3900 9100 3900
Wire Wire Line
	9700 3800 9900 3800
Wire Wire Line
	9700 3900 9900 3900
Wire Wire Line
	10500 3800 10600 3800
Wire Wire Line
	10600 3800 10600 4300
Wire Wire Line
	10600 4300 9000 4300
Wire Wire Line
	8950 4350 10650 4350
Wire Wire Line
	10650 4350 10650 3900
Wire Wire Line
	10650 3900 10500 3900
$Comp
L power:GND #PWR0104
U 1 1
P 9450 5500
F 0 "#PWR0104" H 9450 5250 50  0001 C CNN
F 1 "GND" H 9455 5327 50  0001 C CNN
F 2 "" H 9450 5500 50  0001 C CNN
F 3 "" H 9450 5500 50  0001 C CNN
	1    9450 5500
	1    0    0    -1  
$EndComp
$Comp
L power:GND #PWR0106
U 1 1
P 10200 4200
F 0 "#PWR0106" H 10200 3950 50  0001 C CNN
F 1 "GND" H 10205 4027 50  0001 C CNN
F 2 "" H 10200 4200 50  0001 C CNN
F 3 "" H 10200 4200 50  0001 C CNN
	1    10200 4200
	1    0    0    -1  
$EndComp
$Comp
L power:GND #PWR0107
U 1 1
P 9400 4200
F 0 "#PWR0107" H 9400 3950 50  0001 C CNN
F 1 "GND" H 9405 4027 50  0001 C CNN
F 2 "" H 9400 4200 50  0001 C CNN
F 3 "" H 9400 4200 50  0001 C CNN
	1    9400 4200
	1    0    0    -1  
$EndComp
$Comp
L power:GND #PWR0153
U 1 1
P 8650 4200
F 0 "#PWR0153" H 8650 3950 50  0001 C CNN
F 1 "GND" H 8655 4027 50  0001 C CNN
F 2 "" H 8650 4200 50  0001 C CNN
F 3 "" H 8650 4200 50  0001 C CNN
	1    8650 4200
	1    0    0    -1  
$EndComp
$Comp
L power:GND #PWR0154
U 1 1
P 8700 2900
F 0 "#PWR0154" H 8700 2650 50  0001 C CNN
F 1 "GND" H 8705 2727 50  0001 C CNN
F 2 "" H 8700 2900 50  0001 C CNN
F 3 "" H 8700 2900 50  0001 C CNN
	1    8700 2900
	1    0    0    -1  
$EndComp
$Comp
L power:GND #PWR0155
U 1 1
P 9450 2900
F 0 "#PWR0155" H 9450 2650 50  0001 C CNN
F 1 "GND" H 9455 2727 50  0001 C CNN
F 2 "" H 9450 2900 50  0001 C CNN
F 3 "" H 9450 2900 50  0001 C CNN
	1    9450 2900
	1    0    0    -1  
$EndComp
$Comp
L power:GND #PWR0156
U 1 1
P 10200 2900
F 0 "#PWR0156" H 10200 2650 50  0001 C CNN
F 1 "GND" H 10205 2727 50  0001 C CNN
F 2 "" H 10200 2900 50  0001 C CNN
F 3 "" H 10200 2900 50  0001 C CNN
	1    10200 2900
	1    0    0    -1  
$EndComp
Wire Wire Line
	10600 3300 8200 3300
Wire Wire Line
	10600 2500 10600 3300
Wire Wire Line
	9000 4300 9000 5100
Wire Wire Line
	9000 5100 9150 5100
Wire Wire Line
	8950 5200 9150 5200
Wire Wire Line
	8950 4350 8950 5200
Text Label 8400 2500 2    50   ~ 0
dotstar_data
Text Label 8400 2600 2    50   ~ 0
dotstar_clk
Wire Wire Line
	8700 2300 9450 2300
Wire Wire Line
	9450 2300 10200 2300
Connection ~ 9450 2300
Wire Wire Line
	10200 2300 10700 2300
Connection ~ 10200 2300
$Comp
L power:+3.3V #PWR0157
U 1 1
P 10700 2300
F 0 "#PWR0157" H 10700 2150 50  0001 C CNN
F 1 "+3.3V" V 10700 2550 50  0000 C CNN
F 2 "" H 10700 2300 50  0001 C CNN
F 3 "" H 10700 2300 50  0001 C CNN
	1    10700 2300
	1    0    0    -1  
$EndComp
$Comp
L power:+3.3V #PWR0158
U 1 1
P 10750 3600
F 0 "#PWR0158" H 10750 3450 50  0001 C CNN
F 1 "+3.3V" V 10750 3850 50  0000 C CNN
F 2 "" H 10750 3600 50  0001 C CNN
F 3 "" H 10750 3600 50  0001 C CNN
	1    10750 3600
	1    0    0    -1  
$EndComp
Wire Wire Line
	8650 3600 9400 3600
Wire Wire Line
	9400 3600 10200 3600
Connection ~ 9400 3600
Wire Wire Line
	10200 3600 10750 3600
Connection ~ 10200 3600
$Comp
L power:+3.3V #PWR0159
U 1 1
P 10750 4900
F 0 "#PWR0159" H 10750 4750 50  0001 C CNN
F 1 "+3.3V" V 10750 5150 50  0000 C CNN
F 2 "" H 10750 4900 50  0001 C CNN
F 3 "" H 10750 4900 50  0001 C CNN
	1    10750 4900
	1    0    0    -1  
$EndComp
$Comp
L power:GND #PWR0160
U 1 1
P 9050 6150
F 0 "#PWR0160" H 9050 5900 50  0001 C CNN
F 1 "GND" H 9055 5977 50  0000 C CNN
F 2 "" H 9050 6150 50  0001 C CNN
F 3 "" H 9050 6150 50  0001 C CNN
	1    9050 6150
	1    0    0    -1  
$EndComp
$Comp
L Mechanical:MountingHole_Pad H1
U 1 1
P 9050 6050
F 0 "H1" H 9150 6099 50  0000 L CNN
F 1 "M3" H 9150 6008 50  0000 L CNN
F 2 "MountingHole:MountingHole_3.2mm_M3_Pad_Via" H 9050 6050 50  0001 C CNN
F 3 "~" H 9050 6050 50  0001 C CNN
	1    9050 6050
	1    0    0    -1  
$EndComp
Wire Wire Line
	9450 4900 10750 4900
NoConn ~ 9750 5100
NoConn ~ 9750 5200
$Comp
L power:GND #PWR0105
U 1 1
P 1500 6500
F 0 "#PWR0105" H 1500 6250 50  0001 C CNN
F 1 "GND" V 1500 6300 50  0000 C CNN
F 2 "" H 1500 6500 50  0001 C CNN
F 3 "" H 1500 6500 50  0001 C CNN
	1    1500 6500
	0    1    -1   0   
$EndComp
Wire Wire Line
	4300 5800 4300 5950
Wire Wire Line
	4300 6750 4300 6600
Wire Wire Line
	4300 7550 4300 7400
Wire Wire Line
	5900 5950 5900 5800
Wire Wire Line
	5900 6750 5900 6600
Wire Wire Line
	5900 7550 5900 7400
Wire Wire Line
	7650 5100 7650 5000
Wire Wire Line
	8350 3800 8200 3800
Wire Wire Line
	8200 3800 8200 3300
Wire Wire Line
	10500 2600 10550 2600
Wire Wire Line
	10550 2600 10550 3250
Wire Wire Line
	10550 3250 8150 3250
Wire Wire Line
	8150 3250 8150 3900
Wire Wire Line
	8150 3900 8350 3900
$Comp
L power:GND #PWR0162
U 1 1
P 7100 900
F 0 "#PWR0162" H 7100 650 50  0001 C CNN
F 1 "GND" V 7105 772 50  0000 R CNN
F 2 "" H 7100 900 50  0001 C CNN
F 3 "" H 7100 900 50  0001 C CNN
	1    7100 900 
	0    1    1    0   
$EndComp
Text Label 9350 1600 2    50   ~ 0
hard_sync
$Comp
L Switch:SW_Push SW1
U 1 1
P 9550 1600
F 0 "SW1" H 9550 1885 50  0000 C CNN
F 1 "Sync" H 9550 1794 50  0000 C CNN
F 2 "Button_Switch_THT:SW_PUSH_6mm" H 9550 1800 50  0001 C CNN
F 3 "~" H 9550 1800 50  0001 C CNN
F 4 "Tactile switch" H 9550 1600 50  0001 C CNN "Comment"
	1    9550 1600
	1    0    0    -1  
$EndComp
$Comp
L power:GND #PWR0128
U 1 1
P 9750 1600
F 0 "#PWR0128" H 9750 1350 50  0001 C CNN
F 1 "GND" V 9755 1472 50  0000 R CNN
F 2 "" H 9750 1600 50  0001 C CNN
F 3 "" H 9750 1600 50  0001 C CNN
	1    9750 1600
	0    -1   -1   0   
$EndComp
$EndSCHEMATC
